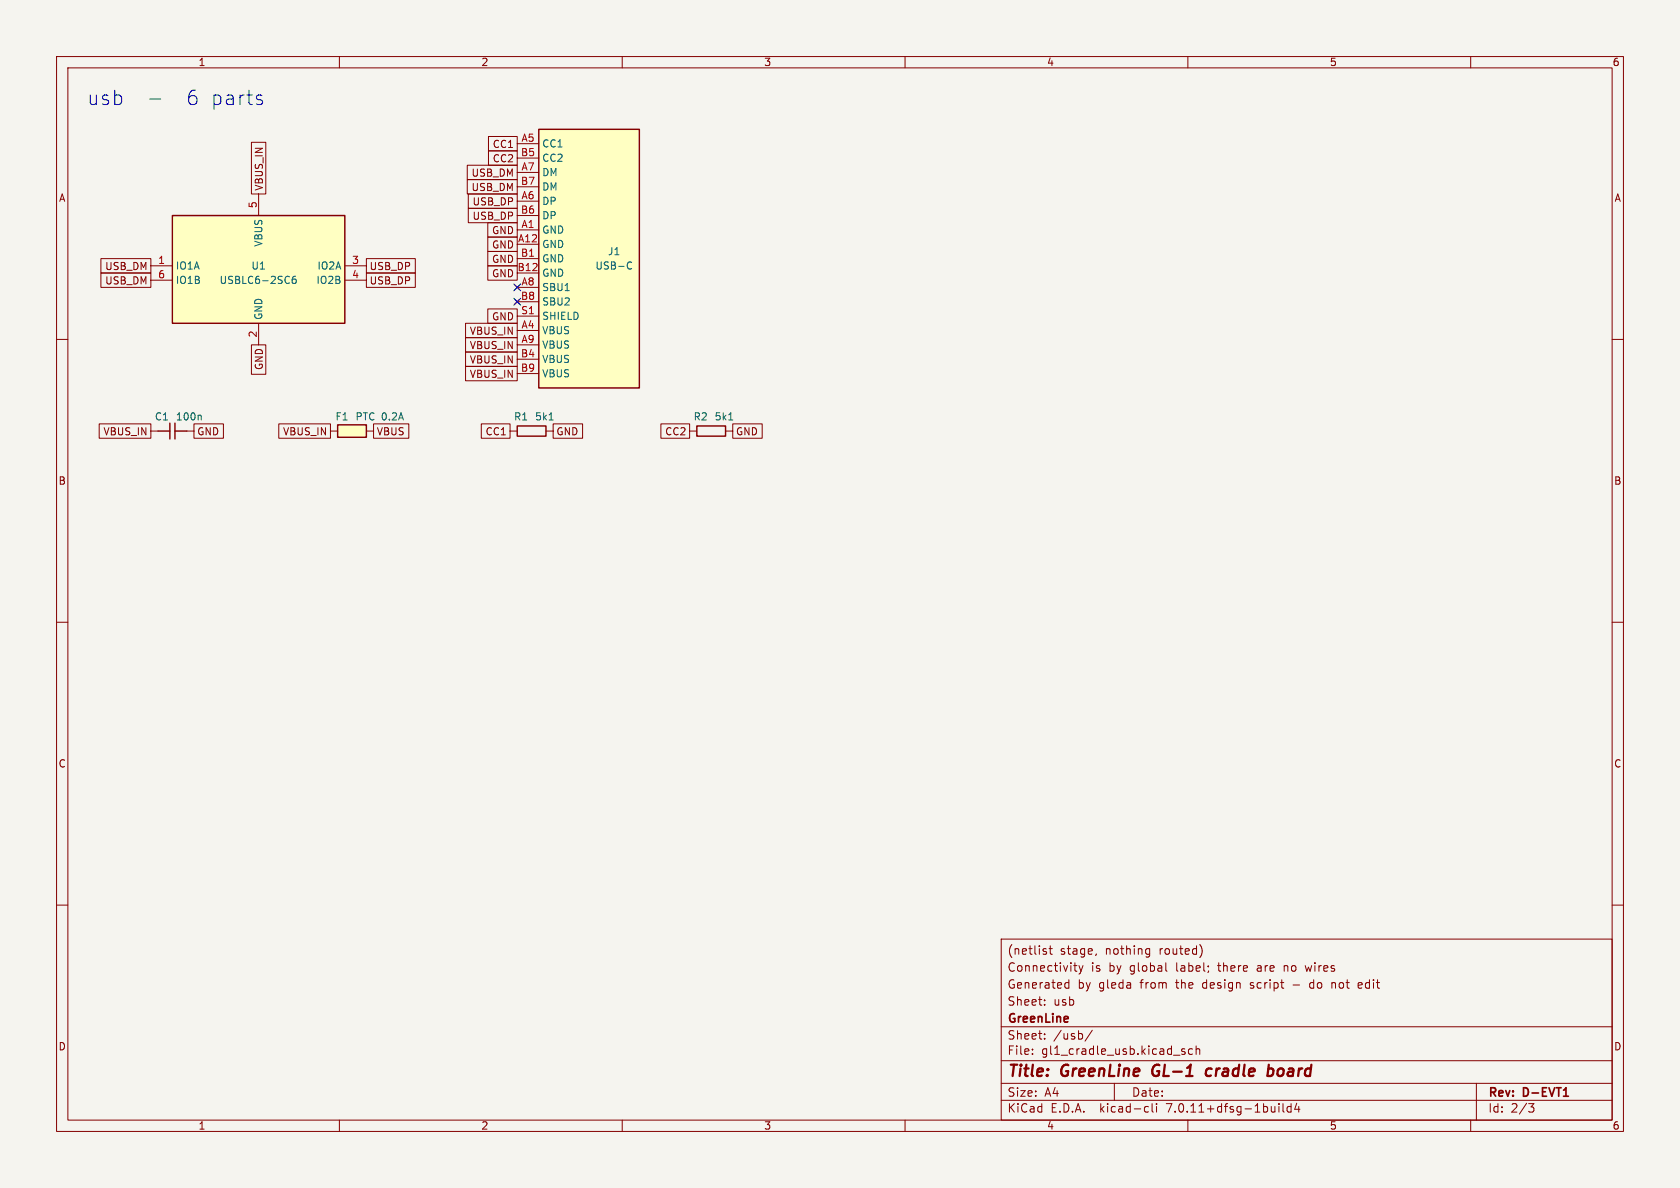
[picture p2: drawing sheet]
<svg xmlns="http://www.w3.org/2000/svg" width="297mm" height="210mm" viewBox="0 0 297 210" stroke-linecap="round" stroke-linejoin="round" font-family="sans-serif">
<path d="M0 0h297v210h-297z" fill="#f5f4ef" stroke="#f5f4ef" stroke-width=".18"/>
<g fill="none" stroke="#840000" stroke-width=".18">
<path d="M10 10h277v190h-277zM12 12h273v186h-273zM60 10v2M110 10v2M160 10v2M210 10v2M260 10v2M44.4 25.2h2.6v9.1h-2.6zM45.7 34.3v3.8M82.6 29.2h8.8v2.6h-8.8zM82.6 31.7h8.8v2.6h-8.8zM82.8 34.3h8.6v2.5h-8.6z"/>
<path d="M82.8 36.8h8.6v2.6h-8.6zM86.2 39.4h5.2v2.5h-5.2zM86.4 26.7h5v2.5h-5zM86.4 24.1h5v2.6h-5zM91.4 25.4h3.8M91.4 35.6h3.8M91.4 30.5h3.8M91.4 27.9h3.8M91.4 38.1h3.8M91.4 33h3.8M10 60h2M17.8 45.7h8.9v2.6h-8.9z"/>
<path d="M17.8 48.3h8.9v2.5h-8.9zM26.7 47h3.8M26.7 49.5h3.8M45.7 57.2v3.8M61 47h3.8M61 49.5h3.8M64.8 45.7h8.6v2.6h-8.6zM64.8 48.3h8.6v2.5h-8.6zM82.3 59.7h9.1v2.5h-9.1zM82.3 57.1h9.1v2.6h-9.1zM86.2 54.6h5.2v2.6h-5.2zM86.2 47h5.2v2.5h-5.2z"/>
<path d="M86.2 41.9h5.2v2.6h-5.2zM86.2 44.4h5.2v2.6h-5.2zM91.1 50.4l.7 .8M91.1 53l.7 .7M91.4 40.6h3.8M91.4 43.2h3.8M91.4 58.4h3.8M91.4 50.8h3.8M91.4 45.7h3.8M91.4 48.3h3.8M91.4 53.3h3.8M91.4 55.9h3.8"/>
<path d="M91.8 50.4l-.7 .8M91.8 53l-.7 .7M285 60h2M17.5 74.9h9.2v2.6h-9.2zM26.7 76.2h1.2M33 76.2h1.3M34.3 74.9h5.2v2.6h-5.2zM44.4 61h2.6v5.2h-2.6zM49.3 74.9h9.1v2.6h-9.1zM58.4 76.2h1.3M64.8 76.2h1.2M66 74.9h6.3v2.6h-6.3z"/>
<path d="M82.3 62.2h9.1v2.6h-9.1zM82.3 64.8h9.1v2.5h-9.1zM85.1 74.9h5.1v2.6h-5.1zM90.2 76.2h1.2M91.4 61h3.8M91.4 63.5h3.8M91.4 66h3.8M96.5 76.2h1.3M97.8 74.9h5.2v2.6h-5.2zM116.8 74.9h5.1v2.6h-5.1zM121.9 76.2h1.3M128.3 76.2h1.2"/>
<path d="M129.5 74.9h5.2v2.6h-5.2zM10 110h2M285 110h2M10 160h2M285 160h2M177 166h108v32h-108zM184.7 176.8v.1M184.7 177.6v.1M184.8 168.2l.2 .2-.2 .3M184.8 167.7l.2 .1M185.5 167.7h.5M185.7 167.2v1.3l.3 .2"/>
<path d="M188.4 174.6h.6M188.4 173.8h.6M189 173.2v1.5M189.8 170.7h.6M190 171.5l.4 .2M190.7 170.7l.4 1M191.1 171.7l-.1 .4-.3 .1M191.5 170.7l-.4 1M193.8 168.6l-.1 .3M202.8 167.7l.4 .1M203.2 168.6l-.4 .1M203.2 167.7v1.2l-.1 .2-.4 .1"/>
<path d="M206.1 170.2v1.3l.2 .2M212.3 167.3l.2 .7-.2 1M227 170.7v1M227.1 170.8h-.1M228.6 174.1h1.1M230.7 170.7l.3 1M231.8 173.7l-.3 .3v.4l.3 .3M235.5 173.7v1M235.9 173.7l-.4 .1M240.7 173.8l-.4-.1-.2 .2 .1 .7h.5M240.8 174.1l-.7 .1M60 198v2"/>
<path d="M110 198v2M160 198v2M177 194.5h108M177 191.5h108M177 187.5h108M177 181.5h108M182.5 186.3v.1M182.5 185.5v.1M184.7 183.6v.1M184.7 182.8v.1M193.1 182.1l-1.3 2M197 191.5v3"/>
<path d="M202.6 195.6l.4 .1M203 196.5l-.4 .1M203.7 195.1v1.3l.2 .2M204.5 195.1v.1M204.5 195.6v1M209.5 185.5l-.4-.1-.2 .2 .1 .2 .5 .2v.3h-.6M210 198v2M210.8 185.5l-.4-.1-.3 .3v.4l.1 .2h.6M211.5 185.5l.2-.1 .3 .1 .1 .9M211.5 184.9v1.5M226.1 195.1v.1M226.1 195.6v1"/>
<path d="M226.8 195.1v1.3l.2 .2M228.2 195.7l-.4-.1-.3 .3v.4l.2 .2h.5M228.2 195.1v1.5M229.2 195l-.3 1.1h.9M229.6 195.6v1M260 198v2M261 191.5v6.5M270.2 195.1h1l-.5 .6 .4 .1 .1 .5-.3 .3h-.4"/>
</g>
<path d="M276.4 193.8h.9" fill="none" stroke="#840000" stroke-width=".3"/>
<path d="M204 188.5a1.27 1.27 0 0 0 0 1.6M214.2 189a.66 .66 0 0 0-1 .3v.5l.1 .3 .2 .1 .6-.1M224.2 189l.2-.1 .6 .1 .1 .3v.5a.66 .66 0 0 1-1 .3M224.3 188.2l-.2 2" fill="none" stroke="#840000" stroke-width=".4"/>
<path d="M30.5 38.1h30.5v19.1h-30.5zM95.2 22.9h17.8v45.7h-17.8zM27.9 76.2h2.1M30 74.8v2.8M30.9 76.2h2.1M30.9 74.8v2.8M59.7 75.1h5.1v2.2h-5.1zM91.4 75.3h5.1v1.8h-5.1zM123.2 75.3h5.1v1.8h-5.1z" fill="none" stroke="#840000" stroke-width=".25"/>
<path d="M52.3 48.8l-.4 .1a.85 .85 0 0 0 0 1.2l.4-.1 .1-.4-.3-.3-.3 .1-.2 .2M111.1 46.4l.3-.1 .3 .1M111.7 47.4l-.3 .2-.3-.1M35.4 73.4l.2 .2v.6M97.1 74.2h.7M128.8 74.2h.8" fill="none" stroke="#006464" stroke-width=".18"/>
<g fill="#ffffc2" stroke="#ffffc2" stroke-width=".18">
<path d="M30.5 38.1h30.5v19.1h-30.5z"/>
<path d="M95.2 22.9h17.8v45.7h-17.8z"/>
<path d="M59.7 75.1h5.1v2.2h-5.1z"/>
</g>
<path d="M26.5 17.5h1.9M45.7 17.6l.6 .2 .1 .3-.3 .4h-.5M45.7 16.8l.6 .1" fill="none" stroke="#0000c2" stroke-width=".18"/>
<path d="M90.8 52.7l1.2 1.2M90.8 50.2l1.2 1.2M92 52.7l-1.2 1.2M92 50.2l-1.2 1.2" fill="none" stroke="#000084" stroke-width=".18"/>
<g font-size="3.5" fill="#0000c2">
<text x="15.2" y="18.8">usb</text>
<text x="32.6" y="18.8">6 parts</text>
</g>
<g font-size="2.8" fill="#840000">
<text x="178" y="190.9">Title:</text>
<text x="187.7" y="190.9">GreenLine</text>
<text x="204.6" y="190.9">GL-1</text>
<text x="214.9" y="190.9">cradle</text>
<text x="226.5" y="190.9">board</text>
</g>
<g font-size="2.1" fill="#840000">
<text x="178" y="172">Connectivity</text>
<text x="178" y="169">(netlist</text>
<text x="187.4" y="169">stage,</text>
<text x="192.9" y="172">is</text>
<text x="195.5" y="169">nothing</text>
<text x="196.1" y="172">by</text>
<text x="199.9" y="172">global</text>
<text x="205.1" y="169">routed)</text>
<text x="208.2" y="172">label;</text>
<text x="215.8" y="172">there</text>
<text x="222.8" y="172">are</text>
<text x="227.7" y="172">no</text>
<text x="231.7" y="172">wires</text>
<text x="178" y="178">Sheet:</text>
<text x="178" y="175">Generated</text>
<text x="186.2" y="178">usb</text>
<text x="190.5" y="175">by</text>
<text x="194.3" y="175">gleda</text>
<text x="201.8" y="175">from</text>
<text x="208.2" y="175">the</text>
<text x="213" y="175">design</text>
<text x="221.6" y="175">script</text>
<text x="232.4" y="175">do</text>
<text x="236.4" y="175">not</text>
<text x="241.3" y="175">edit</text>
<text x="178" y="184">Sheet:</text>
<text x="178" y="181.2">GreenLine</text>
<text x="186.2" y="184">/usb/</text>
<text x="178" y="186.7">File:</text>
<text x="184.1" y="186.7">gl1_cradle_usb.kicad_sch</text>
<text x="178" y="196.9">KiCad</text>
<text x="178" y="194.1">Size:</text>
<text x="184.7" y="194.1">A4</text>
<text x="185.7" y="196.9">E.D.A.</text>
<text x="194.6" y="196.9">kicad-cli</text>
<text x="200" y="194.1">Date:</text>
<text x="206.5" y="196.9">7.0.11+dfsg-1build4</text>
<text x="263" y="194.3">Rev:</text>
<text x="263" y="196.9">Id:</text>
<text x="267.1" y="196.9">2/3</text>
<text x="269.4" y="194.3">D-EVT1</text>
</g>
<g font-size="1.8" fill="#840000">
<text x="35" y="11.9">1</text>
<text x="85" y="11.9">2</text>
<text x="135" y="11.9">3</text>
<text x="185" y="11.9">4</text>
<text x="235" y="11.9">5</text>
<text x="285" y="11.9">6</text>
<text x="87" y="28.9">CC2</text>
<text x="87" y="26.4">CC1</text>
<text x="10.3" y="35.9">A</text>
<text x="46.7" y="33.8" transform="rotate(-90 46.7 33.8)">VBUS_IN</text>
<text x="83.3" y="31.4">USB_DM</text>
<text x="83.3" y="34">USB_DM</text>
<text x="285.3" y="35.9">A</text>
<text x="83.4" y="36.5">USB_DP</text>
<text x="83.4" y="39.1">USB_DP</text>
<text x="86.9" y="41.6">GND</text>
<text x="18.5" y="47.9">USB_DM</text>
<text x="65.2" y="47.9">USB_DP</text>
<text x="86.9" y="44.1">GND</text>
<text x="86.9" y="46.7">GND</text>
<text x="18.5" y="50.5">USB_DM</text>
<text x="65.2" y="50.5">USB_DP</text>
<text x="86.9" y="49.2">GND</text>
<text x="83" y="59.4">VBUS_IN</text>
<text x="86.9" y="56.8">GND</text>
<text x="46.7" y="65.5" transform="rotate(-90 46.7 65.5)">GND</text>
<text x="83" y="61.9">VBUS_IN</text>
<text x="83" y="64.5">VBUS_IN</text>
<text x="83" y="67">VBUS_IN</text>
<text x="18.2" y="77.2">VBUS_IN</text>
<text x="34.8" y="77.2">GND</text>
<text x="49.9" y="77.2">VBUS_IN</text>
<text x="66.5" y="77.2">VBUS</text>
<text x="85.7" y="77.2">CC1</text>
<text x="98.3" y="77.2">GND</text>
<text x="117.5" y="77.2">CC2</text>
<text x="130" y="77.2">GND</text>
<text x="10.3" y="85.9">B</text>
<text x="285.3" y="85.9">B</text>
<text x="10.3" y="135.9">C</text>
<text x="285.3" y="135.9">C</text>
<text x="10.3" y="185.9">D</text>
<text x="285.3" y="185.9">D</text>
<text x="35" y="199.9">1</text>
<text x="85" y="199.9">2</text>
<text x="135" y="199.9">3</text>
<text x="185" y="199.9">4</text>
<text x="235" y="199.9">5</text>
<text x="285" y="199.9">6</text>
</g>
<g font-size="1.8" fill="#a90000">
<text x="92" y="27.7">B5</text>
<text x="92.1" y="25.1">A5</text>
<text x="92" y="32.8">B7</text>
<text x="92.1" y="35.3">A6</text>
<text x="92.1" y="30.2">A7</text>
<text x="45.5" y="36.9" transform="rotate(-90 45.5 36.9)">5</text>
<text x="92" y="37.8">B6</text>
<text x="92.1" y="40.4">A1</text>
<text x="27.9" y="46.7">1</text>
<text x="62.2" y="46.7">3</text>
<text x="91.5" y="42.9">A12</text>
<text x="92" y="45.5">B1</text>
<text x="27.9" y="49.3">6</text>
<text x="62.2" y="49.3">4</text>
<text x="91.4" y="48">B12</text>
<text x="92" y="53.1">B8</text>
<text x="92.1" y="50.5">A8</text>
<text x="45.5" y="59.8" transform="rotate(-90 45.5 59.8)">2</text>
<text x="92" y="55.6">S1</text>
<text x="92.1" y="58.2">A4</text>
<text x="92" y="63.2">B4</text>
<text x="92" y="65.8">B9</text>
<text x="92.1" y="60.7">A9</text>
</g>
<g font-size="1.8" fill="#006464">
<text x="95.8" y="26.3">CC1</text>
<text x="95.8" y="28.8">CC2</text>
<text x="95.8" y="31.3">DM</text>
<text x="95.8" y="33.9">DM</text>
<text x="95.8" y="41.5">GND</text>
<text x="95.8" y="36.4">DP</text>
<text x="95.8" y="39">DP</text>
<text x="31" y="47.9">IO1A</text>
<text x="44.3" y="47.9">U1</text>
<text x="46.6" y="43.7" transform="rotate(-90 46.6 43.7)">VBUS</text>
<text x="56" y="47.9">IO2A</text>
<text x="95.8" y="44">GND</text>
<text x="95.8" y="46.6">GND</text>
<text x="105.2" y="47.9">USB-C</text>
<text x="107.4" y="45.3">J1</text>
<text x="31" y="50.4">IO1B</text>
<text x="38.7" y="50.4">USBLC6-2SC6</text>
<text x="55.8" y="50.4">IO2B</text>
<text x="95.8" y="51.7">SBU1</text>
<text x="95.8" y="49.1">GND</text>
<text x="46.6" y="56.6" transform="rotate(-90 46.6 56.6)">GND</text>
<text x="95.8" y="59.3">VBUS</text>
<text x="95.8" y="54.2">SBU2</text>
<text x="95.8" y="56.7">SHIELD</text>
<text x="95.8" y="61.8">VBUS</text>
<text x="95.8" y="64.4">VBUS</text>
<text x="95.8" y="66.9">VBUS</text>
<text x="27.3" y="74.5">C1</text>
<text x="31" y="74.5">100n</text>
<text x="59.2" y="74.5">F1</text>
<text x="62.7" y="74.5">PTC 0.2A</text>
<text x="90.8" y="74.5">R1</text>
<text x="94.5" y="74.5">5k1</text>
<text x="122.5" y="74.5">R2</text>
<text x="126.2" y="74.5">5k1</text>
</g>
</svg>
